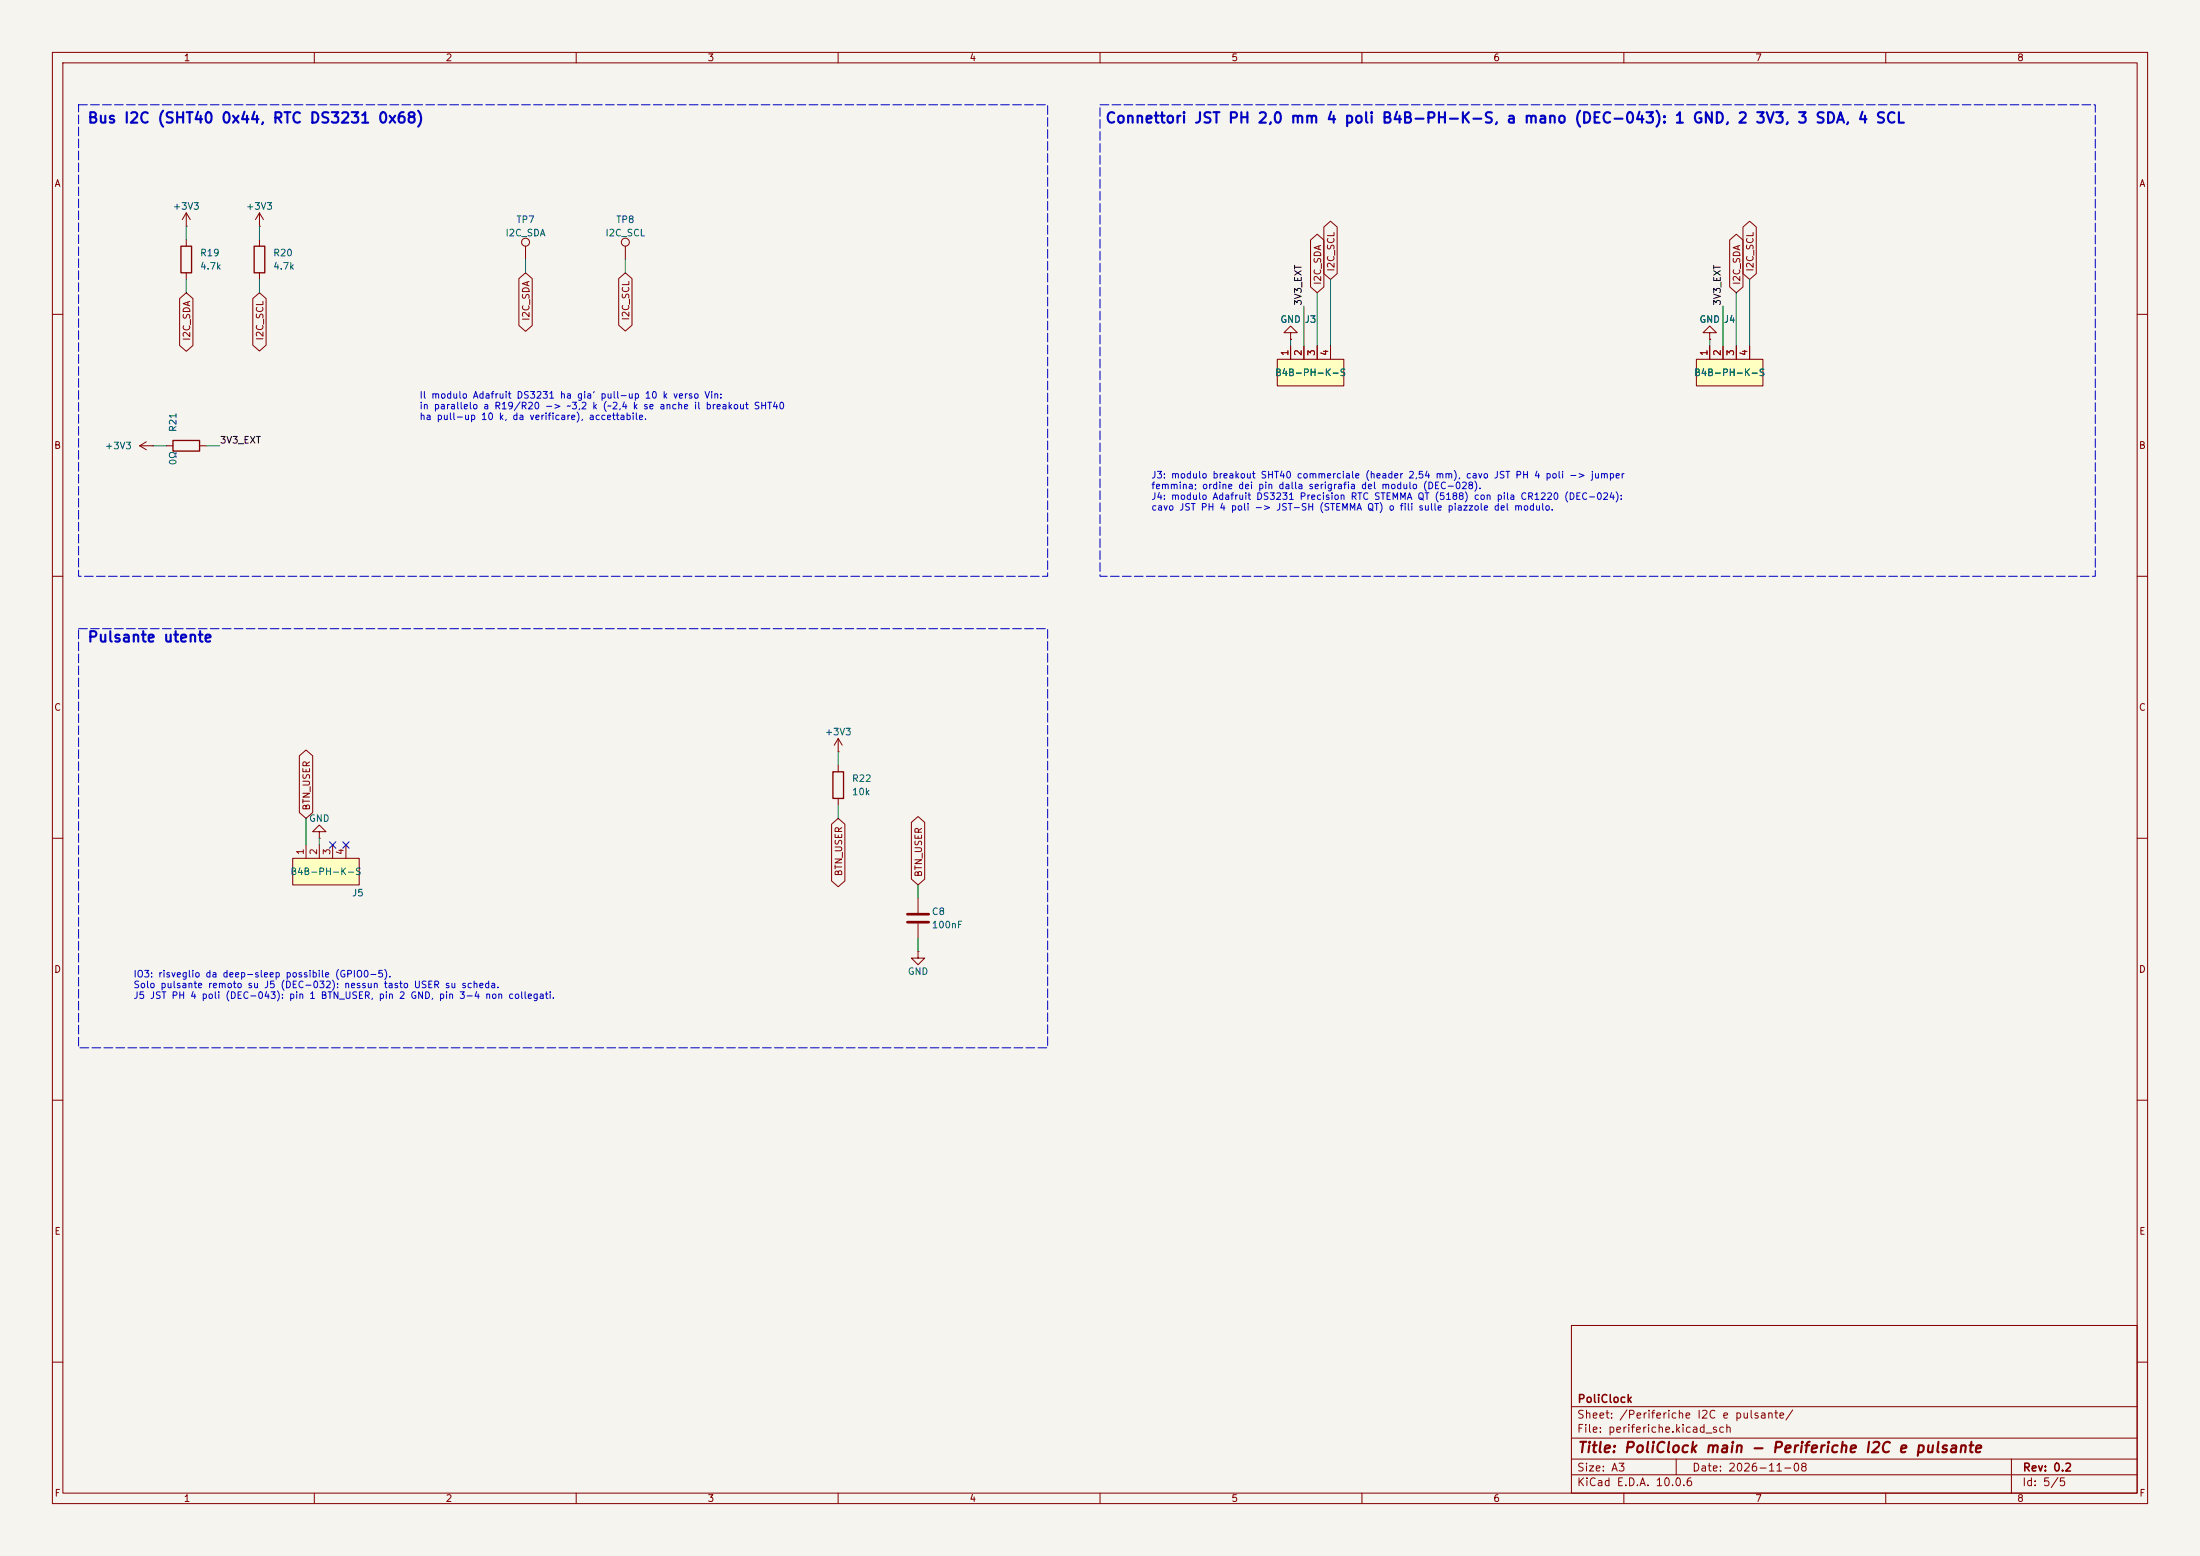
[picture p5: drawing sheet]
(kicad_sch
 (version 20260306)
 (generator "eeschema")
 (generator_version "10.0")
 (paper "A3")
 (title_block
  (title "PoliClock main - Periferiche I2C e pulsante")
  (date "2026-11-08")
  (rev "0.2")
  (company "PoliClock"))
 (lib_symbols
  (symbol "Connector:TestPoint"
   (pin_numbers (hide yes))
   (pin_names
    (offset 0.762) (hide yes)) (exclude_from_sim no) (in_bom yes) (on_board yes)
   (in_pos_files yes)
   (duplicate_pin_numbers_are_jumpers no)
   (property "Reference" "TP" (at 0 6.858 0) (show_name no) (do_not_autoplace no) (effects (font (size 1.27 1.27))))
   (property "Value" "TestPoint" (at 0 5.08 0) (show_name no) (do_not_autoplace no) (effects (font (size 1.27 1.27))))
   (property "Footprint" "" (at 5.08 0 0) (show_name no) (do_not_autoplace no) (hide yes) (effects (font (size 1.27 1.27))))
   (property "Datasheet" "" (at 5.08 0 0) (show_name no) (do_not_autoplace no) (hide yes) (effects (font (size 1.27 1.27))))
   (property "Description" "test point" (at 0 0 0) (show_name no) (do_not_autoplace no) (hide yes) (effects (font (size 1.27 1.27))))
   (symbol "TestPoint_0_1"
    (circle (center 0 3.302) (radius 0.762) (stroke (width 0) (type default)) (fill (type none))))
   (symbol "TestPoint_1_1"
    (pin passive line (at 0 0 90) (length 2.54) (name "1" (effects (font (size 1.27 1.27)))) (number "1" (effects (font (size 1.27 1.27))))))
   (embedded_fonts no))
  (symbol "Device:C"
   (pin_numbers (hide yes))
   (pin_names
    (offset 0.254)) (exclude_from_sim no) (in_bom yes) (on_board yes)
   (in_pos_files yes)
   (duplicate_pin_numbers_are_jumpers no)
   (property "Reference" "C" (at 0.635 2.54 0) (show_name no) (do_not_autoplace no) (effects (font (size 1.27 1.27)) (justify left)))
   (property "Value" "C" (at 0.635 -2.54 0) (show_name no) (do_not_autoplace no) (effects (font (size 1.27 1.27)) (justify left)))
   (property "Footprint" "" (at 0.9652 -3.81 0) (show_name no) (do_not_autoplace no) (hide yes) (effects (font (size 1.27 1.27))))
   (property "Datasheet" "" (at 0 0 0) (show_name no) (do_not_autoplace no) (hide yes) (effects (font (size 1.27 1.27))))
   (property "Description" "Unpolarized capacitor" (at 0 0 0) (show_name no) (do_not_autoplace no) (hide yes) (effects (font (size 1.27 1.27))))
   (symbol "C_0_1"
    (polyline (pts (xy -2.032 0.762) (xy 2.032 0.762)) (stroke (width 0.508) (type default)) (fill (type none)))
    (polyline (pts (xy -2.032 -0.762) (xy 2.032 -0.762)) (stroke (width 0.508) (type default)) (fill (type none))))
   (symbol "C_1_1"
    (pin passive line (at 0 3.81 270) (length 2.794) (name "" (effects (font (size 1.27 1.27)))) (number "1" (effects (font (size 1.27 1.27)))))
    (pin passive line (at 0 -3.81 90) (length 2.794) (name "" (effects (font (size 1.27 1.27)))) (number "2" (effects (font (size 1.27 1.27))))))
   (embedded_fonts no))
  (symbol "Device:R"
   (pin_numbers (hide yes))
   (pin_names
    (offset 0)) (exclude_from_sim no) (in_bom yes) (on_board yes)
   (in_pos_files yes)
   (duplicate_pin_numbers_are_jumpers no)
   (property "Reference" "R" (at 2.032 0 90) (show_name no) (do_not_autoplace no) (effects (font (size 1.27 1.27))))
   (property "Value" "R" (at 0 0 90) (show_name no) (do_not_autoplace no) (effects (font (size 1.27 1.27))))
   (property "Footprint" "" (at -1.778 0 90) (show_name no) (do_not_autoplace no) (hide yes) (effects (font (size 1.27 1.27))))
   (property "Datasheet" "" (at 0 0 0) (show_name no) (do_not_autoplace no) (hide yes) (effects (font (size 1.27 1.27))))
   (property "Description" "Resistor" (at 0 0 0) (show_name no) (do_not_autoplace no) (hide yes) (effects (font (size 1.27 1.27))))
   (symbol "R_0_1"
    (rectangle (start -1.016 -2.54) (end 1.016 2.54) (stroke (width 0.254) (type default)) (fill (type none))))
   (symbol "R_1_1"
    (pin passive line (at 0 3.81 270) (length 1.27) (name "" (effects (font (size 1.27 1.27)))) (number "1" (effects (font (size 1.27 1.27)))))
    (pin passive line (at 0 -3.81 90) (length 1.27) (name "" (effects (font (size 1.27 1.27)))) (number "2" (effects (font (size 1.27 1.27))))))
   (embedded_fonts no))
  (symbol "PoliClock:B4B-PH-K-S"
   (pin_names (hide yes)) (exclude_from_sim no) (in_bom yes) (on_board yes)
   (in_pos_files yes)
   (duplicate_pin_numbers_are_jumpers no)
   (property "Reference" "J" (at 0 8.89 0) (show_name no) (do_not_autoplace no) (effects (font (size 1.27 1.27))))
   (property "Value" "B4B-PH-K-S" (at 0 -1.27 0) (show_name no) (do_not_autoplace no) (effects (font (size 1.27 1.27))))
   (property "Footprint" "Connector_JST:JST_PH_B4B-PH-K_1x04_P2.00mm_Vertical" (at 0 -3.81 0) (show_name no) (do_not_autoplace no) (hide yes) (effects (font (size 1.27 1.27))))
   (property "Datasheet" "https://www.jst-mfg.com/product/pdf/eng/ePH.pdf" (at 0 -6.35 0) (show_name no) (do_not_autoplace no) (hide yes) (effects (font (size 1.27 1.27))))
   (property "Description" "JST PH 2,0 mm 4 poli, verticale (ingresso dall'alto), a foro passante" (at 0 0 0) (show_name no) (do_not_autoplace no) (hide yes) (effects (font (size 1.27 1.27))))
   (property "Manufacturer" "JST" (at 0 -8.89 0) (show_name no) (do_not_autoplace no) (hide yes) (effects (font (size 1.27 1.27))))
   (property "MPN" "B4B-PH-K-S(LF)(SN)" (at 0 -11.43 0) (show_name no) (do_not_autoplace no) (hide yes) (effects (font (size 1.27 1.27))))
   (symbol "B4B-PH-K-S_0_1"
    (rectangle (start -6.35 1.27) (end 6.35 -3.81) (stroke (width 0) (type default)) (fill (type background)))
    (pin passive line (at -3.81 3.81 270) (length 2.54) (name "1" (effects (font (size 1.27 1.27)))) (number "1" (effects (font (size 1.27 1.27)))))
    (pin passive line (at -1.27 3.81 270) (length 2.54) (name "2" (effects (font (size 1.27 1.27)))) (number "2" (effects (font (size 1.27 1.27)))))
    (pin passive line (at 1.27 3.81 270) (length 2.54) (name "3" (effects (font (size 1.27 1.27)))) (number "3" (effects (font (size 1.27 1.27)))))
    (pin passive line (at 3.81 3.81 270) (length 2.54) (name "4" (effects (font (size 1.27 1.27)))) (number "4" (effects (font (size 1.27 1.27))))))
   (embedded_fonts no))
  (symbol "power:+3V3"
   (power global)
   (pin_numbers (hide yes))
   (pin_names
    (offset 0) (hide yes)) (exclude_from_sim no) (in_bom yes) (on_board yes)
   (in_pos_files yes)
   (duplicate_pin_numbers_are_jumpers no)
   (property "Reference" "#PWR" (at 0 -3.81 0) (show_name no) (do_not_autoplace no) (hide yes) (effects (font (size 1.27 1.27))))
   (property "Value" "+3V3" (at 0 3.556 0) (show_name no) (do_not_autoplace no) (effects (font (size 1.27 1.27))))
   (property "Footprint" "" (at 0 0 0) (show_name no) (do_not_autoplace no) (hide yes) (effects (font (size 1.27 1.27))))
   (property "Datasheet" "" (at 0 0 0) (show_name no) (do_not_autoplace no) (hide yes) (effects (font (size 1.27 1.27))))
   (property "Description" "Power symbol creates a global label with name \"+3V3\"" (at 0 0 0) (show_name no) (do_not_autoplace no) (hide yes) (effects (font (size 1.27 1.27))))
   (symbol "+3V3_0_1"
    (polyline (pts (xy -0.762 1.27) (xy 0 2.54)) (stroke (width 0) (type default)) (fill (type none)))
    (polyline (pts (xy 0 2.54) (xy 0.762 1.27)) (stroke (width 0) (type default)) (fill (type none)))
    (polyline (pts (xy 0 0) (xy 0 2.54)) (stroke (width 0) (type default)) (fill (type none))))
   (symbol "+3V3_1_1"
    (pin power_in line (at 0 0 90) (length 0) (name "" (effects (font (size 1.27 1.27)))) (number "1" (effects (font (size 1.27 1.27))))))
   (embedded_fonts no))
  (symbol "power:GND"
   (power global)
   (pin_numbers (hide yes))
   (pin_names
    (offset 0) (hide yes)) (exclude_from_sim no) (in_bom yes) (on_board yes)
   (in_pos_files yes)
   (duplicate_pin_numbers_are_jumpers no)
   (property "Reference" "#PWR" (at 0 -6.35 0) (show_name no) (do_not_autoplace no) (hide yes) (effects (font (size 1.27 1.27))))
   (property "Value" "GND" (at 0 -3.81 0) (show_name no) (do_not_autoplace no) (effects (font (size 1.27 1.27))))
   (property "Footprint" "" (at 0 0 0) (show_name no) (do_not_autoplace no) (hide yes) (effects (font (size 1.27 1.27))))
   (property "Datasheet" "" (at 0 0 0) (show_name no) (do_not_autoplace no) (hide yes) (effects (font (size 1.27 1.27))))
   (property "Description" "Power symbol creates a global label with name \"GND\" , ground" (at 0 0 0) (show_name no) (do_not_autoplace no) (hide yes) (effects (font (size 1.27 1.27))))
   (symbol "GND_0_1"
    (polyline (pts (xy 0 0) (xy 0 -1.27) (xy 1.27 -1.27) (xy 0 -2.54) (xy -1.27 -1.27) (xy 0 -1.27)) (stroke (width 0) (type default)) (fill (type none))))
   (symbol "GND_1_1"
    (pin power_in line (at 0 0 270) (length 0) (name "" (effects (font (size 1.27 1.27)))) (number "1" (effects (font (size 1.27 1.27))))))
   (embedded_fonts no)))
 (rectangle
  (start 15 20)
  (end 200 110)
  (stroke (width 0) (type dash))
  (fill (type none)))
 (rectangle
  (start 210 20)
  (end 400 110)
  (stroke (width 0) (type dash))
  (fill (type none)))
 (rectangle
  (start 15 120)
  (end 200 200)
  (stroke (width 0) (type dash))
  (fill (type none)))
 (text "Il modulo Adafruit DS3231 ha gia' pull-up 10 k verso Vin:\nin parallelo a R19/R20 -> ~3,2 k (~2,4 k se anche il breakout SHT40\nha pull-up 10 k, da verificare), accettabile."
  (exclude_from_sim no)
  (at 80.01 74.93 0)
  (effects (font (size 1.27 1.27)) (justify left top)))
 (text "Connettori JST PH 2,0 mm 4 poli B4B-PH-K-S, a mano (DEC-043): 1 GND, 2 3V3, 3 SDA, 4 SCL"
  (exclude_from_sim no)
  (at 210.82 21.59 0)
  (effects (font (size 2 2)
    (bold yes)) (justify left top)))
 (text "J3: modulo breakout SHT40 commerciale (header 2,54 mm), cavo JST PH 4 poli -> jumper\nfemmina; ordine dei pin dalla serigrafia del modulo (DEC-028).\nJ4: modulo Adafruit DS3231 Precision RTC STEMMA QT (5188) con pila CR1220 (DEC-024):\ncavo JST PH 4 poli -> JST-SH (STEMMA QT) o fili sulle piazzole del modulo."
  (exclude_from_sim no)
  (at 219.71 90.17 0)
  (effects (font (size 1.27 1.27)) (justify left top)))
 (text "IO3: risveglio da deep-sleep possibile (GPIO0-5).\nSolo pulsante remoto su J5 (DEC-032): nessun tasto USER su scheda.\nJ5 JST PH 4 poli (DEC-043): pin 1 BTN_USER, pin 2 GND, pin 3-4 non collegati."
  (exclude_from_sim no)
  (at 25.4 185.42 0)
  (effects (font (size 1.27 1.27)) (justify left top)))
 (text "Bus I2C (SHT40 0x44, RTC DS3231 0x68)"
  (exclude_from_sim no)
  (at 16.51 21.59 0)
  (effects (font (size 2 2)
    (bold yes)) (justify left top)))
 (text "Pulsante utente"
  (exclude_from_sim no)
  (at 16.51 120.65 0)
  (effects (font (size 2 2)
    (bold yes)) (justify left top)))
 (no_connect
  (at 63.5 161.29))
 (no_connect
  (at 66.04 161.29))
 (wire
  (pts (xy 39.37 85.09) (xy 41.91 85.09))
  (stroke (width 0) (type default)))
 (wire
  (pts (xy 334.01 66.04) (xy 334.01 53.34))
  (stroke (width 0) (type default)))
 (wire
  (pts (xy 160.02 153.67) (xy 160.02 156.21))
  (stroke (width 0) (type default)))
 (wire
  (pts (xy 326.39 66.04) (xy 326.39 64.77))
  (stroke (width 0) (type default)))
 (wire
  (pts (xy 100.33 49.53) (xy 100.33 52.07))
  (stroke (width 0) (type default)))
 (wire
  (pts (xy 328.93 66.04) (xy 328.93 58.42))
  (stroke (width 0) (type default)))
 (wire
  (pts (xy 58.42 161.29) (xy 58.42 156.21))
  (stroke (width 0) (type default)))
 (wire
  (pts (xy 251.46 66.04) (xy 251.46 55.88))
  (stroke (width 0) (type default)))
 (wire
  (pts (xy 248.92 66.04) (xy 248.92 58.42))
  (stroke (width 0) (type default)))
 (wire
  (pts (xy 175.26 179.07) (xy 175.26 181.61))
  (stroke (width 0) (type default)))
 (wire
  (pts (xy 331.47 66.04) (xy 331.47 55.88))
  (stroke (width 0) (type default)))
 (wire
  (pts (xy 119.38 49.53) (xy 119.38 52.07))
  (stroke (width 0) (type default)))
 (wire
  (pts (xy 246.38 66.04) (xy 246.38 64.77))
  (stroke (width 0) (type default)))
 (wire
  (pts (xy 35.56 53.34) (xy 35.56 55.88))
  (stroke (width 0) (type default)))
 (wire
  (pts (xy 49.53 45.72) (xy 49.53 43.18))
  (stroke (width 0) (type default)))
 (wire
  (pts (xy 60.96 161.29) (xy 60.96 160.02))
  (stroke (width 0) (type default)))
 (wire
  (pts (xy 254 66.04) (xy 254 53.34))
  (stroke (width 0) (type default)))
 (wire
  (pts (xy 49.53 53.34) (xy 49.53 55.88))
  (stroke (width 0) (type default)))
 (wire
  (pts (xy 35.56 45.72) (xy 35.56 43.18))
  (stroke (width 0) (type default)))
 (wire
  (pts (xy 175.26 171.45) (xy 175.26 168.91))
  (stroke (width 0) (type default)))
 (wire
  (pts (xy 160.02 146.05) (xy 160.02 143.51))
  (stroke (width 0) (type default)))
 (wire
  (pts (xy 31.75 85.09) (xy 29.21 85.09))
  (stroke (width 0) (type default)))
 (label "3V3_EXT"
  (at 248.92 58.42 90)
  (effects (font (size 1.27 1.27)) (justify left bottom)))
 (label "3V3_EXT"
  (at 41.91 85.09 0)
  (effects (font (size 1.27 1.27)) (justify left bottom)))
 (label "3V3_EXT"
  (at 328.93 58.42 90)
  (effects (font (size 1.27 1.27)) (justify left bottom)))
 (global_label "BTN_USER"
  (shape bidirectional)
  (at 175.26 168.91 90)
  (fields_autoplaced yes)
  (effects (font (size 1.27 1.27)) (justify left))
  (property "Intersheetrefs" "${INTERSHEET_REFS}" (at 175.26 168.91 0) (hide yes) (show_name no) (do_not_autoplace no) (effects (font (size 1.27 1.27)))))
 (global_label "I2C_SDA"
  (shape bidirectional)
  (at 251.46 55.88 90)
  (fields_autoplaced yes)
  (effects (font (size 1.27 1.27)) (justify left))
  (property "Intersheetrefs" "${INTERSHEET_REFS}" (at 251.46 55.88 0) (hide yes) (show_name no) (do_not_autoplace no) (effects (font (size 1.27 1.27)))))
 (global_label "BTN_USER"
  (shape bidirectional)
  (at 58.42 156.21 90)
  (fields_autoplaced yes)
  (effects (font (size 1.27 1.27)) (justify left))
  (property "Intersheetrefs" "${INTERSHEET_REFS}" (at 58.42 156.21 0) (hide yes) (show_name no) (do_not_autoplace no) (effects (font (size 1.27 1.27)))))
 (global_label "I2C_SDA"
  (shape bidirectional)
  (at 331.47 55.88 90)
  (fields_autoplaced yes)
  (effects (font (size 1.27 1.27)) (justify left))
  (property "Intersheetrefs" "${INTERSHEET_REFS}" (at 331.47 55.88 0) (hide yes) (show_name no) (do_not_autoplace no) (effects (font (size 1.27 1.27)))))
 (global_label "I2C_SCL"
  (shape bidirectional)
  (at 334.01 53.34 90)
  (fields_autoplaced yes)
  (effects (font (size 1.27 1.27)) (justify left))
  (property "Intersheetrefs" "${INTERSHEET_REFS}" (at 334.01 53.34 0) (hide yes) (show_name no) (do_not_autoplace no) (effects (font (size 1.27 1.27)))))
 (global_label "I2C_SDA"
  (shape bidirectional)
  (at 35.56 55.88 270)
  (fields_autoplaced yes)
  (effects (font (size 1.27 1.27)) (justify right))
  (property "Intersheetrefs" "${INTERSHEET_REFS}" (at 35.56 55.88 0) (hide yes) (show_name no) (do_not_autoplace no) (effects (font (size 1.27 1.27)))))
 (global_label "I2C_SCL"
  (shape bidirectional)
  (at 49.53 55.88 270)
  (fields_autoplaced yes)
  (effects (font (size 1.27 1.27)) (justify right))
  (property "Intersheetrefs" "${INTERSHEET_REFS}" (at 49.53 55.88 0) (hide yes) (show_name no) (do_not_autoplace no) (effects (font (size 1.27 1.27)))))
 (global_label "I2C_SCL"
  (shape bidirectional)
  (at 254 53.34 90)
  (fields_autoplaced yes)
  (effects (font (size 1.27 1.27)) (justify left))
  (property "Intersheetrefs" "${INTERSHEET_REFS}" (at 254 53.34 0) (hide yes) (show_name no) (do_not_autoplace no) (effects (font (size 1.27 1.27)))))
 (global_label "I2C_SDA"
  (shape bidirectional)
  (at 100.33 52.07 270)
  (fields_autoplaced yes)
  (effects (font (size 1.27 1.27)) (justify right))
  (property "Intersheetrefs" "${INTERSHEET_REFS}" (at 100.33 52.07 0) (hide yes) (show_name no) (do_not_autoplace no) (effects (font (size 1.27 1.27)))))
 (global_label "BTN_USER"
  (shape bidirectional)
  (at 160.02 156.21 270)
  (fields_autoplaced yes)
  (effects (font (size 1.27 1.27)) (justify right))
  (property "Intersheetrefs" "${INTERSHEET_REFS}" (at 160.02 156.21 0) (hide yes) (show_name no) (do_not_autoplace no) (effects (font (size 1.27 1.27)))))
 (global_label "I2C_SCL"
  (shape bidirectional)
  (at 119.38 52.07 270)
  (fields_autoplaced yes)
  (effects (font (size 1.27 1.27)) (justify right))
  (property "Intersheetrefs" "${INTERSHEET_REFS}" (at 119.38 52.07 0) (hide yes) (show_name no) (do_not_autoplace no) (effects (font (size 1.27 1.27)))))
 (symbol
  (lib_id "Device:R")
  (at 35.56 85.09 90)
  (unit 1)
  (body_style 1)
  (exclude_from_sim no)
  (in_bom yes)
  (on_board yes)
  (in_pos_files yes)
  (dnp no)
  (property "Reference" "R21" (at 33.02 82.55 0) (show_name no) (do_not_autoplace no) (effects (font (size 1.27 1.27)) (justify left)))
  (property "Value" "0Ω" (at 33.02 88.9 0) (show_name no) (do_not_autoplace no) (effects (font (size 1.27 1.27)) (justify left)))
  (property "Footprint" "Resistor_SMD:R_0603_1608Metric" (at 35.56 86.36 0) (hide yes) (show_name no) (do_not_autoplace no) (effects (font (size 1.27 1.27))))
  (property "Datasheet" "" (at 35.56 85.09 90) (hide yes) (show_name no) (do_not_autoplace no) (effects (font (size 1.27 1.27))))
  (property "Description" "0 ohm: isola l'alimentazione dei moduli esterni" (at 35.56 85.09 90) (hide yes) (show_name no) (do_not_autoplace no) (effects (font (size 1.27 1.27))))
  (property "LCSC" "C21189" (at 35.56 85.09 90) (hide yes) (show_name no) (do_not_autoplace no) (effects (font (size 1.27 1.27))))
  (pin "1")
  (pin "2"))
 (symbol
  (lib_id "power:+3V3")
  (at 35.56 43.18 0)
  (unit 1)
  (body_style 1)
  (exclude_from_sim no)
  (in_bom yes)
  (on_board yes)
  (in_pos_files yes)
  (dnp no)
  (property "Reference" "#PWR055" (at 35.56 46.99 0) (hide yes) (show_name no) (do_not_autoplace no) (effects (font (size 1.27 1.27))))
  (property "Value" "+3V3" (at 35.56 39.37 0) (show_name no) (do_not_autoplace no) (effects (font (size 1.27 1.27))))
  (property "Footprint" "" (at 35.56 43.18 0) (hide yes) (show_name no) (do_not_autoplace no) (effects (font (size 1.27 1.27))))
  (property "Datasheet" "" (at 35.56 43.18 0) (hide yes) (show_name no) (do_not_autoplace no) (effects (font (size 1.27 1.27))))
  (property "Description" "Power symbol creates a global label with name \"+3V3\"" (at 35.56 43.18 0) (hide yes) (show_name no) (do_not_autoplace no) (effects (font (size 1.27 1.27))))
  (pin "1"))
 (symbol
  (lib_id "Connector:TestPoint")
  (at 100.33 49.53 0)
  (unit 1)
  (body_style 1)
  (exclude_from_sim no)
  (in_bom no)
  (on_board yes)
  (in_pos_files yes)
  (dnp no)
  (property "Reference" "TP7" (at 100.33 41.91 0) (show_name no) (do_not_autoplace no) (effects (font (size 1.27 1.27))))
  (property "Value" "I2C_SDA" (at 100.33 44.45 0) (show_name no) (do_not_autoplace no) (effects (font (size 1.27 1.27))))
  (property "Footprint" "TestPoint:TestPoint_Pad_D1.5mm" (at 105.41 49.53 0) (hide yes) (show_name no) (do_not_autoplace no) (effects (font (size 1.27 1.27))))
  (property "Datasheet" "" (at 105.41 49.53 0) (hide yes) (show_name no) (do_not_autoplace no) (effects (font (size 1.27 1.27))))
  (property "Description" "test point" (at 100.33 49.53 0) (hide yes) (show_name no) (do_not_autoplace no) (effects (font (size 1.27 1.27))))
  (property "LCSC" "" (at 100.33 49.53 0) (hide yes) (show_name no) (do_not_autoplace no) (effects (font (size 1.27 1.27))))
  (pin "1"))
 (symbol
  (lib_id "Connector:TestPoint")
  (at 119.38 49.53 0)
  (unit 1)
  (body_style 1)
  (exclude_from_sim no)
  (in_bom no)
  (on_board yes)
  (in_pos_files yes)
  (dnp no)
  (property "Reference" "TP8" (at 119.38 41.91 0) (show_name no) (do_not_autoplace no) (effects (font (size 1.27 1.27))))
  (property "Value" "I2C_SCL" (at 119.38 44.45 0) (show_name no) (do_not_autoplace no) (effects (font (size 1.27 1.27))))
  (property "Footprint" "TestPoint:TestPoint_Pad_D1.5mm" (at 124.46 49.53 0) (hide yes) (show_name no) (do_not_autoplace no) (effects (font (size 1.27 1.27))))
  (property "Datasheet" "" (at 124.46 49.53 0) (hide yes) (show_name no) (do_not_autoplace no) (effects (font (size 1.27 1.27))))
  (property "Description" "test point" (at 119.38 49.53 0) (hide yes) (show_name no) (do_not_autoplace no) (effects (font (size 1.27 1.27))))
  (property "LCSC" "" (at 119.38 49.53 0) (hide yes) (show_name no) (do_not_autoplace no) (effects (font (size 1.27 1.27))))
  (pin "1"))
 (symbol
  (lib_id "power:GND")
  (at 326.39 64.77 180)
  (unit 1)
  (body_style 1)
  (exclude_from_sim no)
  (in_bom yes)
  (on_board yes)
  (in_pos_files yes)
  (dnp no)
  (property "Reference" "#PWR059" (at 326.39 58.42 0) (hide yes) (show_name no) (do_not_autoplace no) (effects (font (size 1.27 1.27))))
  (property "Value" "GND" (at 326.39 60.96 0) (show_name no) (do_not_autoplace no) (effects (font (size 1.27 1.27))))
  (property "Footprint" "" (at 326.39 64.77 0) (hide yes) (show_name no) (do_not_autoplace no) (effects (font (size 1.27 1.27))))
  (property "Datasheet" "" (at 326.39 64.77 0) (hide yes) (show_name no) (do_not_autoplace no) (effects (font (size 1.27 1.27))))
  (property "Description" "Power symbol creates a global label with name \"GND\" , ground" (at 326.39 64.77 0) (hide yes) (show_name no) (do_not_autoplace no) (effects (font (size 1.27 1.27))))
  (pin "1"))
 (symbol
  (lib_id "Device:R")
  (at 49.53 49.53 0)
  (unit 1)
  (body_style 1)
  (exclude_from_sim no)
  (in_bom yes)
  (on_board yes)
  (in_pos_files yes)
  (dnp no)
  (property "Reference" "R20" (at 52.07 48.26 0) (show_name no) (do_not_autoplace no) (effects (font (size 1.27 1.27)) (justify left)))
  (property "Value" "4.7k" (at 52.07 50.8 0) (show_name no) (do_not_autoplace no) (effects (font (size 1.27 1.27)) (justify left)))
  (property "Footprint" "Resistor_SMD:R_0603_1608Metric" (at 48.26 49.53 90) (hide yes) (show_name no) (do_not_autoplace no) (effects (font (size 1.27 1.27))))
  (property "Datasheet" "" (at 49.53 49.53 0) (hide yes) (show_name no) (do_not_autoplace no) (effects (font (size 1.27 1.27))))
  (property "Description" "Pull-up I2C SCL (anche strapping IO8)" (at 49.53 49.53 0) (hide yes) (show_name no) (do_not_autoplace no) (effects (font (size 1.27 1.27))))
  (property "LCSC" "C23162" (at 49.53 49.53 0) (hide yes) (show_name no) (do_not_autoplace no) (effects (font (size 1.27 1.27))))
  (pin "1")
  (pin "2"))
 (symbol
  (lib_id "PoliClock:B4B-PH-K-S")
  (at 62.23 165.1 0)
  (unit 1)
  (body_style 1)
  (exclude_from_sim no)
  (in_bom yes)
  (on_board yes)
  (in_pos_files yes)
  (dnp no)
  (property "Reference" "J5" (at 68.326 170.434 0) (show_name no) (do_not_autoplace no) (effects (font (size 1.27 1.27))))
  (property "Value" "B4B-PH-K-S" (at 62.23 166.37 0) (show_name no) (do_not_autoplace no) (effects (font (size 1.27 1.27))))
  (property "Footprint" "Connector_JST:JST_PH_B4B-PH-K_1x04_P2.00mm_Vertical" (at 62.23 168.91 0) (hide yes) (show_name no) (do_not_autoplace no) (effects (font (size 1.27 1.27))))
  (property "Datasheet" "https://www.jst-mfg.com/product/pdf/eng/ePH.pdf" (at 62.23 171.45 0) (hide yes) (show_name no) (do_not_autoplace no) (effects (font (size 1.27 1.27))))
  (property "Description" "JST PH 4 poli: pulsante utente remoto (pin 1-2), pin 3-4 non collegati" (at 62.23 165.1 0) (hide yes) (show_name no) (do_not_autoplace no) (effects (font (size 1.27 1.27))))
  (property "Montaggio" "a mano, parte del proprietario" (at 62.23 165.1 0) (hide yes) (show_name no) (do_not_autoplace no) (effects (font (size 1.27 1.27))))
  (pin "1")
  (pin "2")
  (pin "3")
  (pin "4"))
 (symbol
  (lib_id "Device:C")
  (at 175.26 175.26 0)
  (unit 1)
  (body_style 1)
  (exclude_from_sim no)
  (in_bom yes)
  (on_board yes)
  (in_pos_files yes)
  (dnp no)
  (property "Reference" "C8" (at 177.8 173.99 0) (show_name no) (do_not_autoplace no) (effects (font (size 1.27 1.27)) (justify left)))
  (property "Value" "100nF" (at 177.8 176.53 0) (show_name no) (do_not_autoplace no) (effects (font (size 1.27 1.27)) (justify left)))
  (property "Footprint" "Capacitor_SMD:C_0603_1608Metric" (at 176.53 179.07 0) (hide yes) (show_name no) (do_not_autoplace no) (effects (font (size 1.27 1.27))))
  (property "Datasheet" "" (at 175.26 175.26 0) (hide yes) (show_name no) (do_not_autoplace no) (effects (font (size 1.27 1.27))))
  (property "Description" "Unpolarized capacitor" (at 175.26 175.26 0) (hide yes) (show_name no) (do_not_autoplace no) (effects (font (size 1.27 1.27))))
  (property "LCSC" "C14663" (at 175.26 175.26 0) (hide yes) (show_name no) (do_not_autoplace no) (effects (font (size 1.27 1.27))))
  (pin "1")
  (pin "2"))
 (symbol
  (lib_id "power:+3V3")
  (at 49.53 43.18 0)
  (unit 1)
  (body_style 1)
  (exclude_from_sim no)
  (in_bom yes)
  (on_board yes)
  (in_pos_files yes)
  (dnp no)
  (property "Reference" "#PWR056" (at 49.53 46.99 0) (hide yes) (show_name no) (do_not_autoplace no) (effects (font (size 1.27 1.27))))
  (property "Value" "+3V3" (at 49.53 39.37 0) (show_name no) (do_not_autoplace no) (effects (font (size 1.27 1.27))))
  (property "Footprint" "" (at 49.53 43.18 0) (hide yes) (show_name no) (do_not_autoplace no) (effects (font (size 1.27 1.27))))
  (property "Datasheet" "" (at 49.53 43.18 0) (hide yes) (show_name no) (do_not_autoplace no) (effects (font (size 1.27 1.27))))
  (property "Description" "Power symbol creates a global label with name \"+3V3\"" (at 49.53 43.18 0) (hide yes) (show_name no) (do_not_autoplace no) (effects (font (size 1.27 1.27))))
  (pin "1"))
 (symbol
  (lib_id "Device:R")
  (at 160.02 149.86 0)
  (unit 1)
  (body_style 1)
  (exclude_from_sim no)
  (in_bom yes)
  (on_board yes)
  (in_pos_files yes)
  (dnp no)
  (property "Reference" "R22" (at 162.56 148.59 0) (show_name no) (do_not_autoplace no) (effects (font (size 1.27 1.27)) (justify left)))
  (property "Value" "10k" (at 162.56 151.13 0) (show_name no) (do_not_autoplace no) (effects (font (size 1.27 1.27)) (justify left)))
  (property "Footprint" "Resistor_SMD:R_0603_1608Metric" (at 158.75 149.86 90) (hide yes) (show_name no) (do_not_autoplace no) (effects (font (size 1.27 1.27))))
  (property "Datasheet" "" (at 160.02 149.86 0) (hide yes) (show_name no) (do_not_autoplace no) (effects (font (size 1.27 1.27))))
  (property "Description" "Pull-up pulsante (attivo basso)" (at 160.02 149.86 0) (hide yes) (show_name no) (do_not_autoplace no) (effects (font (size 1.27 1.27))))
  (property "LCSC" "C25804" (at 160.02 149.86 0) (hide yes) (show_name no) (do_not_autoplace no) (effects (font (size 1.27 1.27))))
  (pin "1")
  (pin "2"))
 (symbol
  (lib_id "PoliClock:B4B-PH-K-S")
  (at 250.19 69.85 0)
  (unit 1)
  (body_style 1)
  (exclude_from_sim no)
  (in_bom yes)
  (on_board yes)
  (in_pos_files yes)
  (dnp no)
  (property "Reference" "J3" (at 250.19 60.96 0) (show_name no) (do_not_autoplace no) (effects (font (size 1.27 1.27))))
  (property "Value" "B4B-PH-K-S" (at 250.19 71.12 0) (show_name no) (do_not_autoplace no) (effects (font (size 1.27 1.27))))
  (property "Footprint" "Connector_JST:JST_PH_B4B-PH-K_1x04_P2.00mm_Vertical" (at 250.19 73.66 0) (hide yes) (show_name no) (do_not_autoplace no) (effects (font (size 1.27 1.27))))
  (property "Datasheet" "https://www.jst-mfg.com/product/pdf/eng/ePH.pdf" (at 250.19 76.2 0) (hide yes) (show_name no) (do_not_autoplace no) (effects (font (size 1.27 1.27))))
  (property "Description" "JST PH 4 poli: modulo SHT40" (at 250.19 69.85 0) (hide yes) (show_name no) (do_not_autoplace no) (effects (font (size 1.27 1.27))))
  (property "Montaggio" "a mano, parte del proprietario" (at 250.19 69.85 0) (hide yes) (show_name no) (do_not_autoplace no) (effects (font (size 1.27 1.27))))
  (pin "1")
  (pin "2")
  (pin "3")
  (pin "4"))
 (symbol
  (lib_id "power:+3V3")
  (at 29.21 85.09 90)
  (unit 1)
  (body_style 1)
  (exclude_from_sim no)
  (in_bom yes)
  (on_board yes)
  (in_pos_files yes)
  (dnp no)
  (property "Reference" "#PWR057" (at 33.02 85.09 90) (hide yes) (show_name no) (do_not_autoplace no) (effects (font (size 1.27 1.27))))
  (property "Value" "+3V3" (at 22.606 85.09 90) (show_name no) (do_not_autoplace no) (effects (font (size 1.27 1.27))))
  (property "Footprint" "" (at 29.21 85.09 90) (hide yes) (show_name no) (do_not_autoplace no) (effects (font (size 1.27 1.27))))
  (property "Datasheet" "" (at 29.21 85.09 90) (hide yes) (show_name no) (do_not_autoplace no) (effects (font (size 1.27 1.27))))
  (property "Description" "Power symbol creates a global label with name \"+3V3\"" (at 29.21 85.09 90) (hide yes) (show_name no) (do_not_autoplace no) (effects (font (size 1.27 1.27))))
  (pin "1"))
 (symbol
  (lib_id "Device:R")
  (at 35.56 49.53 0)
  (unit 1)
  (body_style 1)
  (exclude_from_sim no)
  (in_bom yes)
  (on_board yes)
  (in_pos_files yes)
  (dnp no)
  (property "Reference" "R19" (at 38.1 48.26 0) (show_name no) (do_not_autoplace no) (effects (font (size 1.27 1.27)) (justify left)))
  (property "Value" "4.7k" (at 38.1 50.8 0) (show_name no) (do_not_autoplace no) (effects (font (size 1.27 1.27)) (justify left)))
  (property "Footprint" "Resistor_SMD:R_0603_1608Metric" (at 34.29 49.53 90) (hide yes) (show_name no) (do_not_autoplace no) (effects (font (size 1.27 1.27))))
  (property "Datasheet" "" (at 35.56 49.53 0) (hide yes) (show_name no) (do_not_autoplace no) (effects (font (size 1.27 1.27))))
  (property "Description" "Pull-up I2C SDA (anche strapping IO2)" (at 35.56 49.53 0) (hide yes) (show_name no) (do_not_autoplace no) (effects (font (size 1.27 1.27))))
  (property "LCSC" "C23162" (at 35.56 49.53 0) (hide yes) (show_name no) (do_not_autoplace no) (effects (font (size 1.27 1.27))))
  (pin "1")
  (pin "2"))
 (symbol
  (lib_id "power:+3V3")
  (at 160.02 143.51 0)
  (unit 1)
  (body_style 1)
  (exclude_from_sim no)
  (in_bom yes)
  (on_board yes)
  (in_pos_files yes)
  (dnp no)
  (property "Reference" "#PWR061" (at 160.02 147.32 0) (hide yes) (show_name no) (do_not_autoplace no) (effects (font (size 1.27 1.27))))
  (property "Value" "+3V3" (at 160.02 139.7 0) (show_name no) (do_not_autoplace no) (effects (font (size 1.27 1.27))))
  (property "Footprint" "" (at 160.02 143.51 0) (hide yes) (show_name no) (do_not_autoplace no) (effects (font (size 1.27 1.27))))
  (property "Datasheet" "" (at 160.02 143.51 0) (hide yes) (show_name no) (do_not_autoplace no) (effects (font (size 1.27 1.27))))
  (property "Description" "Power symbol creates a global label with name \"+3V3\"" (at 160.02 143.51 0) (hide yes) (show_name no) (do_not_autoplace no) (effects (font (size 1.27 1.27))))
  (pin "1"))
 (symbol
  (lib_id "power:GND")
  (at 60.96 160.02 180)
  (unit 1)
  (body_style 1)
  (exclude_from_sim no)
  (in_bom yes)
  (on_board yes)
  (in_pos_files yes)
  (dnp no)
  (property "Reference" "#PWR060" (at 60.96 153.67 0) (hide yes) (show_name no) (do_not_autoplace no) (effects (font (size 1.27 1.27))))
  (property "Value" "GND" (at 60.96 156.21 0) (show_name no) (do_not_autoplace no) (effects (font (size 1.27 1.27))))
  (property "Footprint" "" (at 60.96 160.02 0) (hide yes) (show_name no) (do_not_autoplace no) (effects (font (size 1.27 1.27))))
  (property "Datasheet" "" (at 60.96 160.02 0) (hide yes) (show_name no) (do_not_autoplace no) (effects (font (size 1.27 1.27))))
  (property "Description" "Power symbol creates a global label with name \"GND\" , ground" (at 60.96 160.02 0) (hide yes) (show_name no) (do_not_autoplace no) (effects (font (size 1.27 1.27))))
  (pin "1"))
 (symbol
  (lib_id "PoliClock:B4B-PH-K-S")
  (at 330.2 69.85 0)
  (unit 1)
  (body_style 1)
  (exclude_from_sim no)
  (in_bom yes)
  (on_board yes)
  (in_pos_files yes)
  (dnp no)
  (property "Reference" "J4" (at 330.2 60.96 0) (show_name no) (do_not_autoplace no) (effects (font (size 1.27 1.27))))
  (property "Value" "B4B-PH-K-S" (at 330.2 71.12 0) (show_name no) (do_not_autoplace no) (effects (font (size 1.27 1.27))))
  (property "Footprint" "Connector_JST:JST_PH_B4B-PH-K_1x04_P2.00mm_Vertical" (at 330.2 73.66 0) (hide yes) (show_name no) (do_not_autoplace no) (effects (font (size 1.27 1.27))))
  (property "Datasheet" "https://www.jst-mfg.com/product/pdf/eng/ePH.pdf" (at 330.2 76.2 0) (hide yes) (show_name no) (do_not_autoplace no) (effects (font (size 1.27 1.27))))
  (property "Description" "JST PH 4 poli: modulo RTC DS3231" (at 330.2 69.85 0) (hide yes) (show_name no) (do_not_autoplace no) (effects (font (size 1.27 1.27))))
  (property "Montaggio" "a mano, parte del proprietario" (at 330.2 69.85 0) (hide yes) (show_name no) (do_not_autoplace no) (effects (font (size 1.27 1.27))))
  (pin "1")
  (pin "2")
  (pin "3")
  (pin "4"))
 (symbol
  (lib_id "power:GND")
  (at 246.38 64.77 180)
  (unit 1)
  (body_style 1)
  (exclude_from_sim no)
  (in_bom yes)
  (on_board yes)
  (in_pos_files yes)
  (dnp no)
  (property "Reference" "#PWR058" (at 246.38 58.42 0) (hide yes) (show_name no) (do_not_autoplace no) (effects (font (size 1.27 1.27))))
  (property "Value" "GND" (at 246.38 60.96 0) (show_name no) (do_not_autoplace no) (effects (font (size 1.27 1.27))))
  (property "Footprint" "" (at 246.38 64.77 0) (hide yes) (show_name no) (do_not_autoplace no) (effects (font (size 1.27 1.27))))
  (property "Datasheet" "" (at 246.38 64.77 0) (hide yes) (show_name no) (do_not_autoplace no) (effects (font (size 1.27 1.27))))
  (property "Description" "Power symbol creates a global label with name \"GND\" , ground" (at 246.38 64.77 0) (hide yes) (show_name no) (do_not_autoplace no) (effects (font (size 1.27 1.27))))
  (pin "1"))
 (symbol
  (lib_id "power:GND")
  (at 175.26 181.61 0)
  (unit 1)
  (body_style 1)
  (exclude_from_sim no)
  (in_bom yes)
  (on_board yes)
  (in_pos_files yes)
  (dnp no)
  (property "Reference" "#PWR062" (at 175.26 187.96 0) (hide yes) (show_name no) (do_not_autoplace no) (effects (font (size 1.27 1.27))))
  (property "Value" "GND" (at 175.26 185.42 0) (show_name no) (do_not_autoplace no) (effects (font (size 1.27 1.27))))
  (property "Footprint" "" (at 175.26 181.61 0) (hide yes) (show_name no) (do_not_autoplace no) (effects (font (size 1.27 1.27))))
  (property "Datasheet" "" (at 175.26 181.61 0) (hide yes) (show_name no) (do_not_autoplace no) (effects (font (size 1.27 1.27))))
  (property "Description" "Power symbol creates a global label with name \"GND\" , ground" (at 175.26 181.61 0) (hide yes) (show_name no) (do_not_autoplace no) (effects (font (size 1.27 1.27))))
  (pin "1")))
